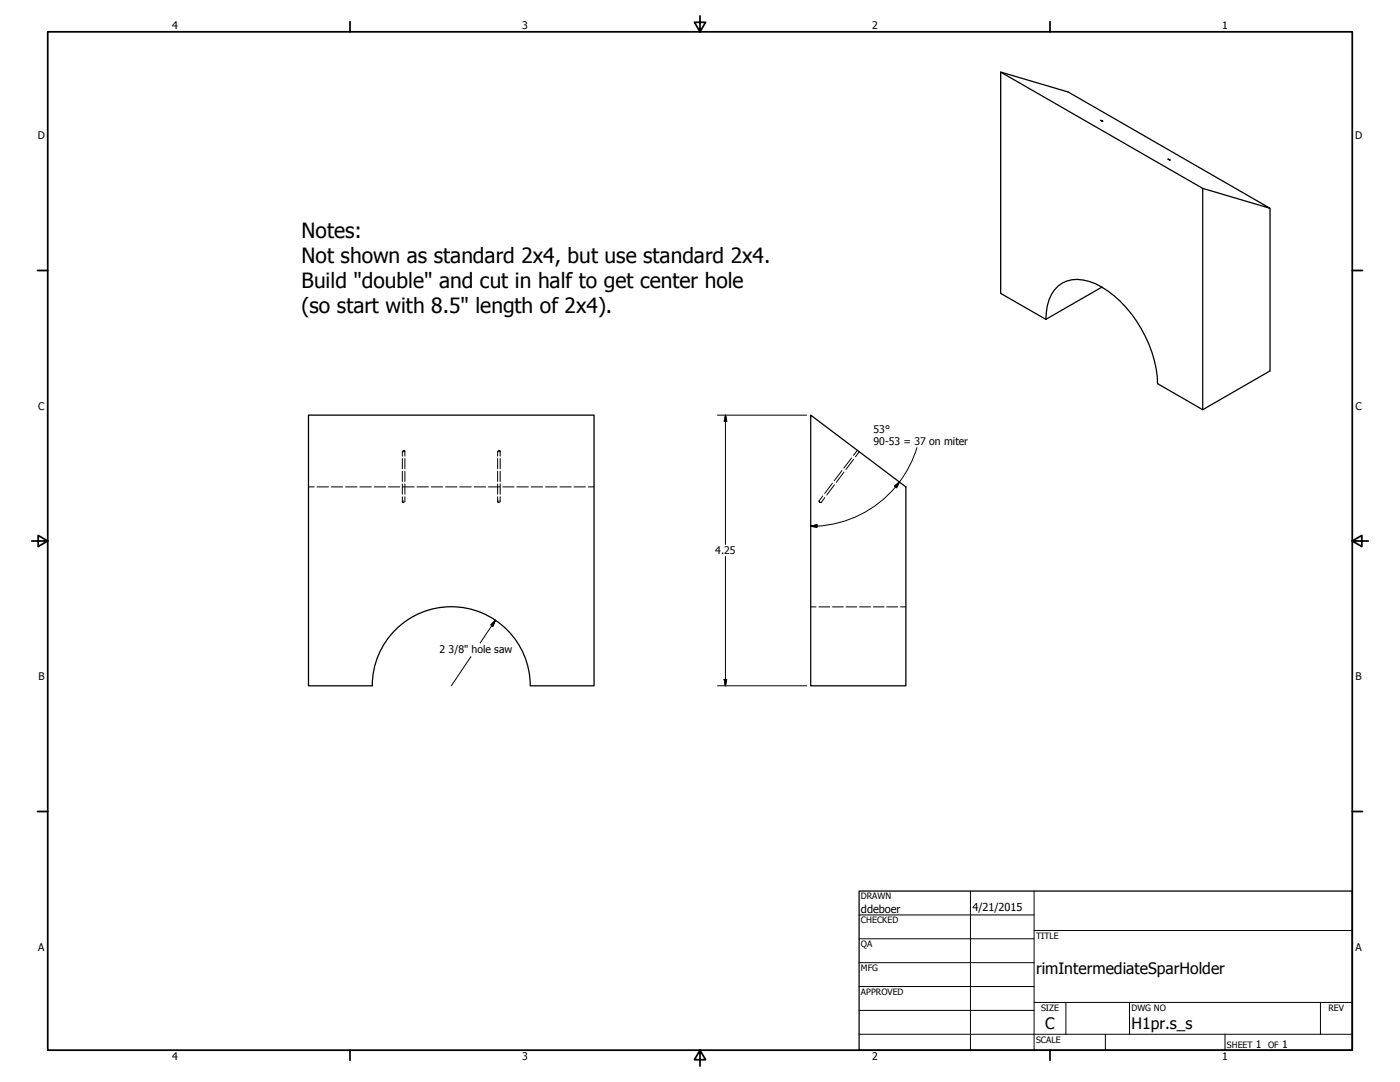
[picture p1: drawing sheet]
<svg xmlns="http://www.w3.org/2000/svg" width="559mm" height="432mm" viewBox="0 0 559 432" stroke-linecap="round" stroke-linejoin="round" font-family="sans-serif">
<!-- layer: Hidden (ANSI) -->
<g fill="none" stroke="#000" stroke-width=".4">
<path d="M160.9 179.8l.7 .2M198.9 179.8l.7 .2M342.2 179.7l-1.5 2M123.1 194.3h2.3M126.6 194.3h4.5M132.3 194.3h4.5M137.9 194.3h4.6M143.6 194.3h4.6M149.4 194.3h4.5M155.1 194.3h4.5M160.6 180v2M160.6 183v4.1"/>
<path d="M160.6 188.1v4.1M160.6 193.2v4M160.6 198.2v2.1M160.7 194.3h4.6M161.6 180l-.7 .2M161.6 180v2M161.6 183v4.1M161.6 188.1v4.1M161.6 193.2v4M161.6 198.2v2.1M166.4 194.3h4.6M172.1 194.3h4.6"/>
<path d="M177.9 194.3h4.5M183.5 194.3h4.6M189.2 194.3h4.6M194.9 194.3h4.6M198.6 180v2M198.6 183v4.1M198.6 188.1v4.1M198.6 193.2v4M198.6 198.2v2.1M199.6 180l-.7 .2M199.6 180v2M199.6 183v4.1"/>
<path d="M199.6 188.1v4.1M199.6 193.2v4M199.6 198.2v2.1M200.7 194.3h4.5M206.3 194.3h4.6M212 194.3h4.6M217.7 194.3h4.6M223.5 194.3h4.5M229.1 194.3h4.6M234.8 194.3h2.3M326.9 200l.3 .2M326.9 200l.1 .2"/>
<path d="M328.4 197.9l-1.5 2.1M329.2 198.6l-1.5 2M332.2 192.8l-3 4.1M333.1 193.5l-3.1 4M336 187.8l-3 4M336.9 188.4l-3.1 4.1M339.9 182.8l-3.1 4M340.7 183.3l-3.1 4.1M343 180.3l-1.6 2M160.6 200.3l.7 .2M161.3 200l-.7 .3M198.6 200.3l.7 .2"/>
<path d="M199.3 200l-.7 .3M327 200.3l.3 .2M327.4 200.4l.3 .2M327.5 200.5l.2 .1M323.6 242.2h2.2M326.8 242.2h4.4M332.3 242.2h4.3M337.7 242.2h4.3M343.1 242.2h4.4M348.6 242.2h4.3M353.9 242.2h4.4M359.4 242.2h2.2"/>
</g>
<!-- layer: Visible (ANSI) -->
<path d="M399.4 28.8l80.7 46.4v88.3l-18.1-10.4a49.1 49.1 0 0 0-22.3-38.5 17.3 17.3 0 0 0-13.9-2.5 13.2 13.2 0 0 0-8.2 12.6l-.2 2.7-18-10.3zM399.4 28.8l26.9 7.9 80.6 46.4-26.8-7.9M439.3 48l.9 .4zM466.2 63.4l.8 .5zM506.9 83.1v64.9l-26.8 15.5M439.9 114.6l-22.5 12.8M323.6 165.7l38 28.6v79.4h-38zM148.6 273.7a31.5 31.5 0 0 1 31.5-31.6 31.5 31.5 0 0 1 31.5 31.6M148.6 273.7h-25.5v-108h114v108h-25.5" fill="none" stroke="#000" stroke-width=".51"/>
<!-- layer: Border (ANSI) -->
<g fill="none" stroke="#000" stroke-width=".7">
<path d="M19 12.7h520.8v406.4h-520.8zM139.7 8.6v4.1M279.4 6.3v6.4l-2.2-3.8h4.4l-2.2 3.8M419.1 8.6v4.1M15 107.9h4M539.8 107.9h4M12.7 215.9h6.3l-3.8-2.2v4.4l3.8-2.2M539.8 215.9l3.8 2.2v-4.4l-3.8 2.2h6.3M15 323.8h4M539.8 323.8h4M139.7 419.1v4.1M279.4 419.1l2.2 3.8h-4.4l2.2-3.8v6.3"/>
<path d="M419.1 419.1v4.1"/>
</g>
<!-- layer: Title (ANSI) -->
<g fill="none" stroke="#000" stroke-width=".4">
<path d="M387.3 355.6v63.5M412.7 355.6v63.5M342.9 365.1h69.8M342.9 374.6h69.8M412.7 371.3h127.1M342.9 384.2h69.8M342.9 393.7h69.8M342.9 412.7h196.9M342.9 403.2h69.8M412.7 400h127.1M425.4 400v12.7M441.2 412.7v6.4"/>
<path d="M450.8 400v12.7M488.9 412.7v6.4M527 400v12.7"/>
</g>
<path d="M342.9 355.6h196.9v63.5h-196.9z" fill="none" stroke="#000" stroke-width=".51"/>
<!-- layer: Dimension (ANSI) -->
<g fill="none" stroke="#000" stroke-width=".4">
<path d="M286.4 165.7h35.6M289.6 165.7l.5 2.4h-1zM289.6 165.7v51.6M366 178.6a44.4 44.4 0 0 1-7 13.8M357.1 194l1.9-1.7-1.2 2.3zM357.4 194.4a44 44 0 0 1-33.8 15.6M359 192.3l-1.6 2M323.6 210l2.5-.6v1zM289.6 222.1v51.6M195.9 249.4l1.8-1.9-1 2.4zM197.7 247.5l-6.1 9.1M188 262.1l-7.9 11.6"/>
<path d="M286.4 273.7h35.6M289.1 271.1h1l-.5 2.6z"/>
</g>
<path d="M289.6 165.7l.5 2.4zM289.6 165.7l.5 2.4h-1zM359 192.3l-1.2 2.3zM357.1 194l1.9-1.7-1.2 2.3zM323.6 210l2.5-.6zM323.6 210l2.5-.6v1zM197.7 247.5l-1 2.4zM195.9 249.4l1.8-1.9-1 2.4zM289.1 271.1l.5 2.6zM289.1 271.1h1l-.5 2.6z" fill="#000" stroke="#000" stroke-width=".4"/>
<g font-size="8.4">
<text x="120.4" y="94.8">Notes:</text>
<text x="120.4" y="104.8">Not shown as standard 2x4, but use standard 2x4.</text>
<text x="120.4" y="114.9">Build &quot;double&quot; and cut in half to get center hole</text>
<text x="120.4" y="124.9">(so start with 8.5&quot; length of 2x4).</text>
</g>
<g font-size="6.3">
<text x="413.5" y="388.6">rimIntermediateSparHolder</text>
<text x="417.2" y="410.6">C</text>
<text x="451.6" y="410.7">H1pr.s_s</text>
</g>
<g font-size="4.4">
<text x="343.7" y="364.3">ddeboer</text>
<text x="388.1" y="363.7">4/21/2015</text>
</g>
<g font-size="4.2">
<text x="68.7" y="11.7">4</text>
<text x="208.4" y="11.7">3</text>
<text x="348.1" y="11.7">2</text>
<text x="487.8" y="11.7">1</text>
<text x="15.1" y="55.5">D</text>
<text x="540.9" y="55.5">D</text>
<text x="15.2" y="163.4">C</text>
<text x="541" y="163.4">C</text>
<text x="348.7" y="172.9">53°</text>
<text x="348.7" y="177.7">90-53 = 37 on miter</text>
<text x="285.5" y="221.2">4.25</text>
<text x="175.5" y="260.6">2</text>
<text x="179.1" y="260.6">3/8&quot; hole saw</text>
<text x="15.3" y="271.4">B</text>
<text x="541.1" y="271.4">B</text>
<text x="15.2" y="379.3">A</text>
<text x="541" y="379.3">A</text>
<text x="501.3" y="418.3">1</text>
<text x="511.8" y="418.3">1</text>
<text x="68.7" y="423.2">4</text>
<text x="208.4" y="423.2">3</text>
<text x="348.1" y="423.2">2</text>
<text x="487.8" y="423.2">1</text>
</g>
<g font-size="3.5">
<text x="343.7" y="358.9">DRAWN</text>
<text x="343.7" y="368.5">CHECKED</text>
<text x="413.5" y="374.6">TITLE</text>
<text x="343.7" y="378">QA</text>
<text x="343.7" y="387.5">MFG</text>
<text x="343.7" y="397.1">APPROVED</text>
<text x="415.5" y="403.4">SIZE</text>
<text x="451.6" y="403.4">DWG NO</text>
<text x="530.3" y="403.4">REV</text>
<text x="413.5" y="416.1">SCALE</text>
<text x="489.7" y="418.3">SHEET</text>
<text x="506.2" y="418.3">OF</text>
</g>
</svg>
